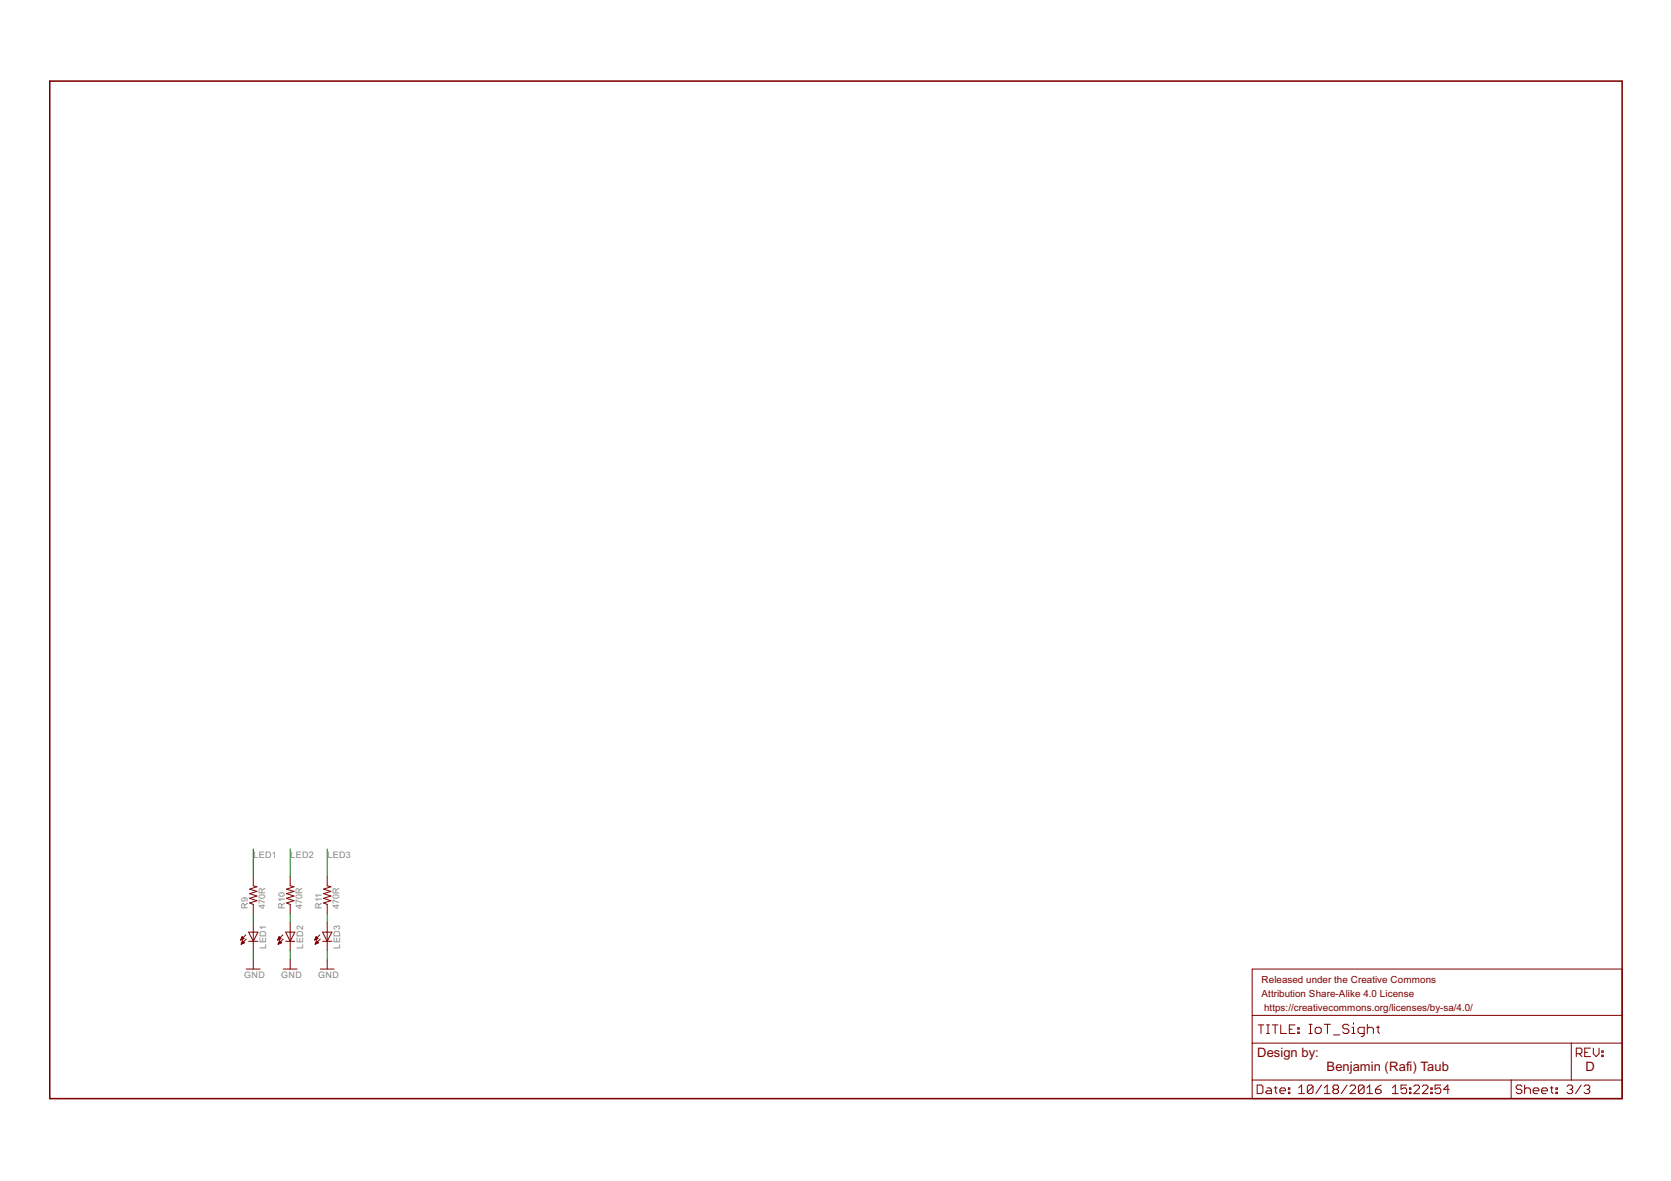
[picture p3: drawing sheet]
<svg xmlns="http://www.w3.org/2000/svg" width="297mm" height="210mm" viewBox="0 0 297 210" stroke-linecap="round" stroke-linejoin="round" font-family="sans-serif">
<g fill="none" stroke="#800000" stroke-width=".18">
<path d="M45 155.8v1.6l.7 .2-1.3 .4 1.3 .4-1.3 .4 1.3 .5-1.3 .4 1.3 .4-1.3 .4 .6 .2v1.7M51.6 155.8v1.6l.7 .2-1.4 .4 1.4 .4-1.4 .4 1.4 .5-1.4 .4 1.4 .4-1.4 .4 .7 .2v1.7M58.2 155.8v1.6l.6 .2-1.3 .4 1.3 .4-1.3 .4 1.3 .5-1.3 .4 1.3 .4-1.3 .4 .7 .2v1.7M42.8 167h.1M42.8 167h.2M42.9 166.9h.2M42.9 166.8h.4M42.9 167.8h.1M42.9 167.7h.2M42.9 166.7h.4M42.9 167.6h.3M43 166.6h.2"/>
<path d="M43 167.6h.4M43 166.6h.1M43 167.5h.4M43 166.5h.1M43 167.4h.3M43.1 166.5l-.3 .6M43.1 166.5l.3 .3-.6 .3M43.1 167.4h.2M43.1 167.3h.1M43.1 167.2l-.2 .6M43.1 167.2l.4 .4-.6 .2M43.1 167.2h.1"/>
<path d="M43.7 166.2l-.9 .9M43.8 166.9l-.9 .9M43.8 172.2h2.4M44.2 165.7h1.6l-.8 1.6zM44.2 167.3h1.6M45 164v5M45 170.6v1.6M49.4 167h.1M49.4 167h.2M49.4 166.9h.3M49.5 166.8h.4M49.5 167.8h.1"/>
<path d="M49.5 167.7h.2M49.5 166.7h.3M49.5 167.6h.3M49.6 166.6h.2M49.6 167.6h.4M49.6 166.6h.1M49.6 167.5h.4M49.6 166.5h.1M49.6 167.4h.3M49.6 166.5l-.2 .6M49.6 166.5l.4 .3-.6 .3M49.6 167.4h.2"/>
<path d="M49.7 167.3h.1M49.7 167.2h.1M49.7 167.2l-.3 .6M49.7 167.2l.3 .4-.6 .2M50.3 166.2l-.9 .9M50.4 166.9l-1 .9M50.4 172.2h2.4M50.8 167.3h1.6M50.8 165.7h1.6l-.8 1.6zM51.6 164v5M51.6 170.6v1.6M56 167h.1"/>
<path d="M56 166.9h.3M56 166.8h.5M56 167.8h.1M56.1 166.8h.4M56.1 167.7h.1M56.1 166.7h.3M56.1 167.6h.3M56.1 166.6h.2M56.1 167.6h.5M56.2 166.6h.1M56.2 167.5h.4M56.2 166.5h.1"/>
<path d="M56.2 167.4h.3M56.2 166.5l-.3 .6M56.2 166.5l.3 .3-.6 .3M56.2 167.4h.2M56.2 167.3h.2M56.3 167.2h.1M56.3 167.2l-.3 .6M56.3 167.2l.3 .4-.6 .2M56.9 166.2l-1 .9M56.9 166.9l-.9 .9M56.9 172.2h2.5M57.3 167.3h1.7"/>
<path d="M57.3 165.7h1.7l-.8 1.6zM58.2 164v5M58.2 170.6v1.6M222.6 172.2h65.8v23.1h-65.8zM222.6 185.4h65.8M222.6 192h65.8M222.6 180.5h65.8M223.5 192.8h.7l.3 .3v1l-.3 .3h-.7zM223.6 182.2h1M224.2 182.2v1.5M225.1 182.2h.6M225.1 183.7h.6"/>
<path d="M225.2 193.4h.5l.3 .2v.8h-.8l-.2-.3 .2-.2h.8M225.4 182.2v1.5M226.2 182.2h1M226.5 193.4h.5M226.7 182.2v1.5M226.8 193.1v1l.2 .3M227.5 193.9h1v-.3l-.2-.2h-.5l-.3 .2v.5l.3 .3h.5M227.7 182.2v1.5h1M229 194.1h.3v.3h-.3zM229 193.4h.3v.2h-.3zM229.2 182.9h.5M230.2 182.2h-1v1.5h1"/>
<path d="M230.7 183.4h.2v.3h-.2zM230.7 182.7h.2v.2h-.2zM230.9 194.4h1M230.9 193.4l.5-.6v1.6M232.7 183.7h.5M232.7 182.1h.5M233 182.1v1.6M233.4 193.1v1l-.2 .3h-.6l-.2-.3M233.4 193.1l-.2-.3h-.6l-.2 .3v1M233.4 193.1l-1 1M233.8 182.9l.3-.3h.5l.3 .3v.5l-.3 .3h-.5l-.3-.3zM234.9 192.8l-1 1.6"/>
<path d="M235.4 194.4h1M235.4 193.4l.5-.6v1.6M235.4 182.1h1.1M236 182.1v1.6M237 183.9h1.1M237.2 193.6l-.3 .3v.2l.3 .3h.5l.2-.3v-.2l-.2-.3M237.2 193.6l-.3-.2v-.3l.3-.3h.5l.2 .3v.3l-.2 .2M237.2 193.6h.5M239.5 192.8l-1.1 1.6M239.8 182.3l-.3-.2h-.5l-.3 .2v.3l.3 .3h.5l.3 .2v.3l-.3 .3h-.5l-.3-.3M240 193.1l.2-.3h.5l.3 .3v.3l-1 1h1M240.3 183.7h.6"/>
<path d="M240.3 182.6h.3v1.1M240.6 181.8v.3M242.5 193.1v1l-.3 .3h-.5l-.2-.3M242.5 193.1l-.3-.3h-.5l-.2 .3v1M242.5 193.1l-1 1M242.5 183.7h-.8l-.3-.3v-.5l.3-.3h.8v1.3l-.3 .3h-.2M243 194.4h1M243 193.4l.5-.6v1.6M243.1 182.9l.2-.3h.6l.2 .3v.8M243.1 182.1v1.6M244.5 193.6h.8l.2 .3v.2l-.2 .3h-.5l-.3-.3zM244.7 182.6h.5"/>
<path d="M245 182.3v1.1l.2 .3M245.5 192.8l-.5 .3-.5 .5M247.5 194.4h1M247.5 193.4l.5-.6v1.6M250 192.8h-1v.8l.8-.2 .2 .2v.5l-.2 .3h-.5l-.3-.3M250.5 194.1h.3v.3h-.3zM250.5 193.4h.3v.2h-.3zM251.3 193.1l.3-.3h.5l.2 .3v.3l-1 1h1M252.8 193.1l.3-.3h.5l.2 .3v.3l-1 1h1M254.3 194.1h.3v.3h-.3zM254.3 193.4h.3v.2h-.3zM256.1 192.8h-1v.8l.8-.2 .2 .2v.5l-.2 .3h-.5l-.3-.3"/>
<path d="M257.6 193.6h-1l.8-.8v1.6M268.6 192v3.3M270.5 193.1l-.2-.3h-.5l-.3 .3v.3l.3 .2h.5l.2 .3v.2l-.2 .3h-.5l-.3-.3M271 193.6l.3-.2h.5l.2 .2v.8M271 192.8v1.6M272.5 193.9h1.1v-.3l-.3-.2h-.5l-.3 .2v.5l.3 .3h.5M274 193.9h1.1v-.3l-.3-.2h-.5l-.3 .2v.5l.3 .3h.5M275.6 193.4h.5M275.8 193.1v1l.3 .3M276.6 194.1h.2v.3h-.2zM276.6 193.4h.2v.2h-.2zM278.6 193.1l.2-.3h.5l.3 .3v.3l-.3 .2"/>
<path d="M279.1 193.6h.2M279.3 185.4v6.6M279.3 193.6l.3 .3v.2l-.3 .3h-.5l-.2-.3M280.2 187.3h.8l.2-.3v-.5l-.2-.2h-.8v1.5M280.7 187.3l.5 .5M281.1 192.8l-1 1.6M281.6 193.1l.2-.3h.5l.3 .3v.3l-.3 .2M281.7 187h.5M282.1 193.6h.2M282.3 193.6l.3 .3v.2l-.3 .3h-.5l-.2-.3M282.7 186.3h-1v1.5h1M283.2 186.3v1l.5 .5 .5-.5v-1"/>
<path d="M284.7 187.5h.3v.3h-.3zM284.7 186.8h.3v.2h-.3z"/>
</g>
<path d="M8.8 14.4h279.6v180.9h-279.6z" fill="none" stroke="#800000" stroke-width=".28"/>
<path d="M45 150.9v4.9M51.6 150.9v4.9M58.2 150.9v4.9M45 162.4v1.6M45 169v1.6M51.6 162.4v1.6M51.6 169v1.6M58.2 162.4v1.6M58.2 169v1.6" fill="none" stroke="#008000" stroke-width=".18"/>
<g font-size="2.6" fill="#800000">
<text x="223.5" y="187.9">Design by:</text>
<text x="235.8" y="190.3">Benjamin (Rafi) Taub</text>
<text x="281.8" y="190.3">D</text>
</g>
<g font-size="1.9" fill="#800000">
<text x="224.3" y="174.7">Released under the Creative Commons</text>
<text x="224.3" y="177.2">Attribution Share-Alike 4.0 License</text>
<text x="224.7" y="179.6">https://creativecommons.org/licenses/by-sa/4.0/</text>
</g>
<g font-size="1.8" fill="#808080">
<text x="45" y="152.5">LED1</text>
<text x="51.6" y="152.5">LED2</text>
<text x="58.2" y="152.5">LED3</text>
<text x="44" y="161.5" transform="rotate(-90 44 161.5)">R9</text>
<text x="47.2" y="161.6" transform="rotate(-90 47.2 161.6)">470R</text>
<text x="50.6" y="161.5" transform="rotate(-90 50.6 161.5)">R10</text>
<text x="53.7" y="161.6" transform="rotate(-90 53.7 161.6)">470R</text>
<text x="57.2" y="161.5" transform="rotate(-90 57.2 161.5)">R11</text>
<text x="60.3" y="161.6" transform="rotate(-90 60.3 161.6)">470R</text>
<text x="43.4" y="173.9">GND</text>
<text x="47.3" y="168.6" transform="rotate(-90 47.3 168.6)">LED1</text>
<text x="50" y="173.9">GND</text>
<text x="53.9" y="168.6" transform="rotate(-90 53.9 168.6)">LED2</text>
<text x="56.6" y="173.9">GND</text>
<text x="60.5" y="168.6" transform="rotate(-90 60.5 168.6)">LED3</text>
</g>
</svg>
